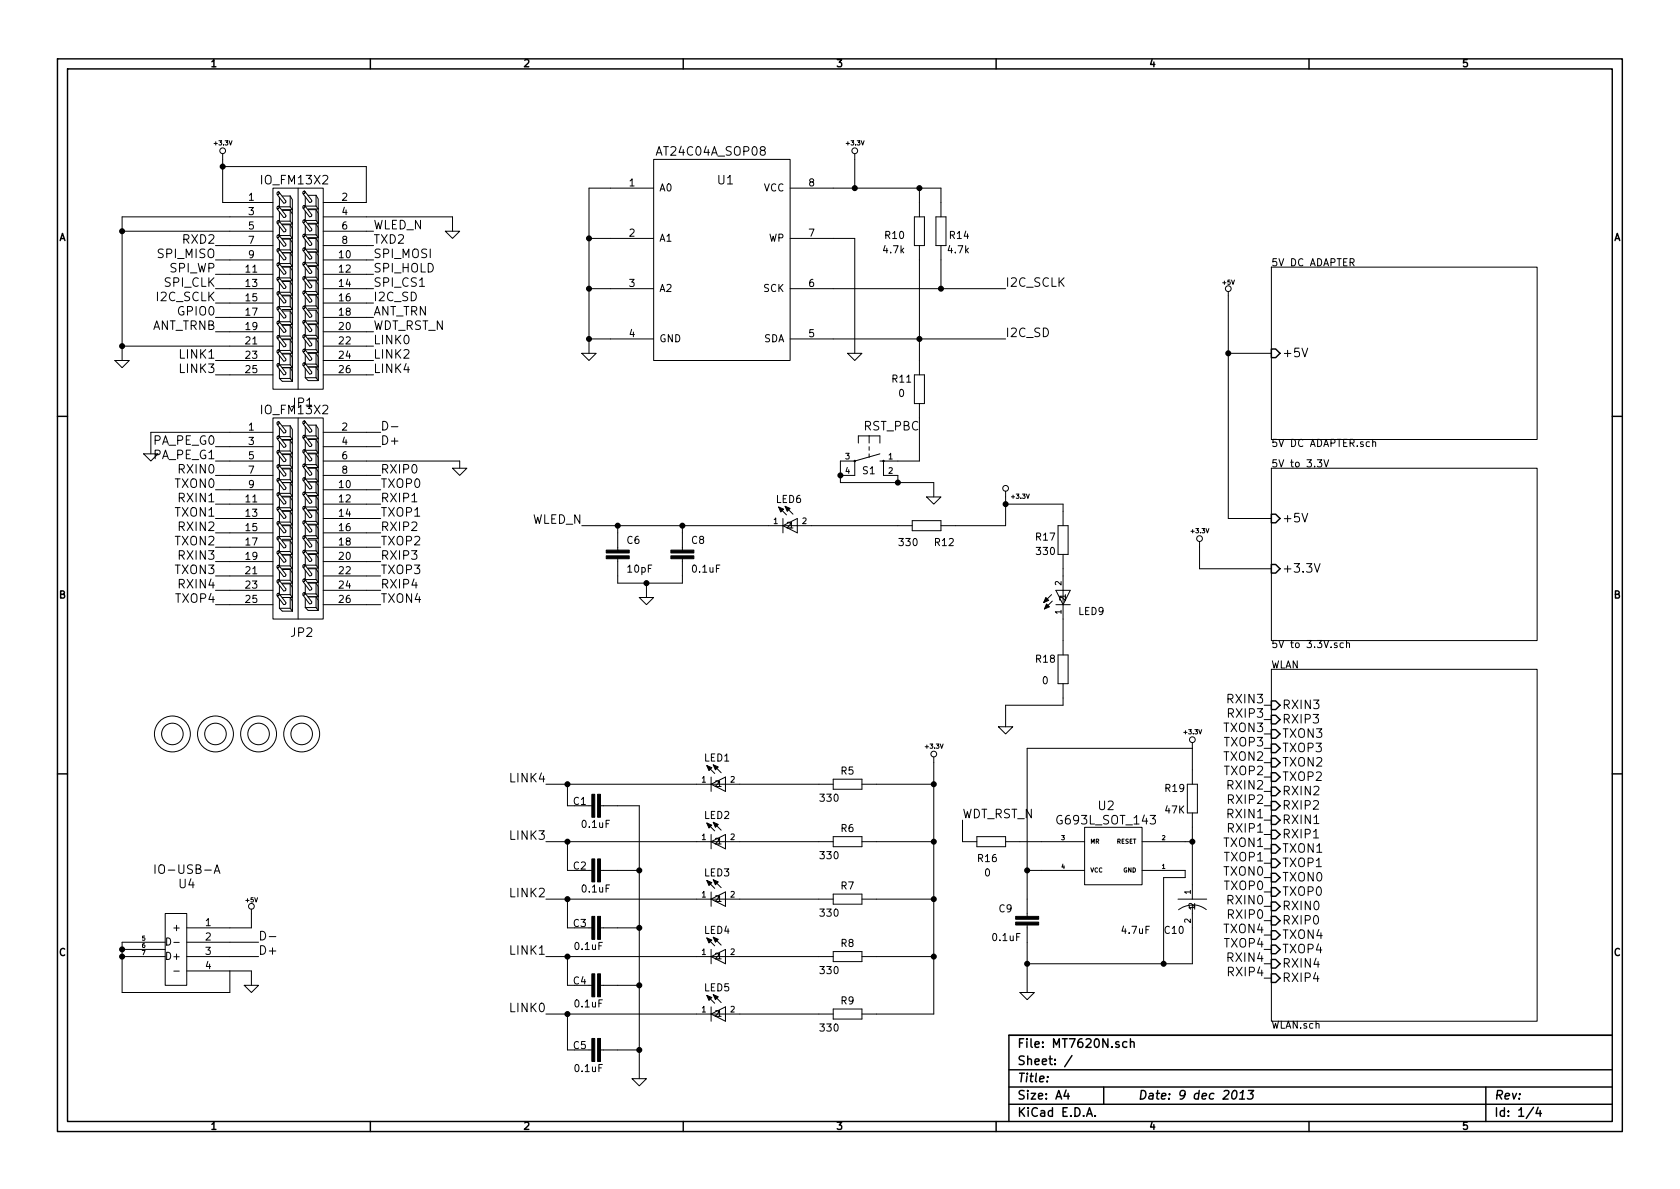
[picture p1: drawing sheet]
EESchema Schematic File Version 2
LIBS:C
LIBS:IC
LIBS:power
LIBS:rcl
LIBS:gl
LIBS:I-O
LIBS:MT7620N-cache
EELAYER 27 0
EELAYER END
$Descr A4 11693 8268
encoding utf-8
Sheet 1 4
Title ""
Date "9 dec 2013"
Rev ""
Comp ""
Comment1 ""
Comment2 ""
Comment3 ""
Comment4 ""
$EndDescr
$Comp
L +3.3V #PWR01
U 1 1
P 1550 1100
F 0 "#PWR01" H 1550 1060 30  0001 C CNN
F 1 "+3.3V" H 1550 1210 30  0000 C CNN
F 2 "" H 1550 1100 60  0000 C CNN
F 3 "" H 1550 1100 60  0000 C CNN
	1    1550 1100
	1    0    0    -1  
$EndComp
$Comp
L GND #PWR02
U 1 1
P 3150 1600
F 0 "#PWR02" H 3150 1600 30  0001 C CNN
F 1 "GND" H 3150 1530 30  0001 C CNN
F 2 "" H 3150 1600 60  0000 C CNN
F 3 "" H 3150 1600 60  0000 C CNN
	1    3150 1600
	1    0    0    -1  
$EndComp
Text Label 2600 1600 0    60   ~ 0
WLED_N
Text Label 2600 1700 0    60   ~ 0
TXD2
Text Label 1500 1800 2    60   ~ 0
SPI_MISO
Text Label 2600 1800 0    60   ~ 0
SPI_MOSI
Text Label 1500 1900 2    60   ~ 0
SPI_WP
Text Label 2600 1900 0    60   ~ 0
SPI_HOLD
Text Label 1500 2000 2    60   ~ 0
SPI_CLK
Text Label 2600 2000 0    60   ~ 0
SPI_CS1
Text Label 1500 2100 2    60   ~ 0
I2C_SCLK
Text Label 2600 2100 0    60   ~ 0
I2C_SD
Text Label 1500 2200 2    60   ~ 0
GPIO0
Text Label 2600 2200 0    60   ~ 0
ANT_TRN
Text Label 1500 2300 2    60   ~ 0
ANT_TRNB
Text Label 2600 2300 0    60   ~ 0
WDT_RST_N
Text Label 2600 2400 0    60   ~ 0
LINK0
Text Label 1500 2500 2    60   ~ 0
LINK1
Text Label 2600 2500 0    60   ~ 0
LINK2
Text Label 1500 2600 2    60   ~ 0
LINK3
Text Label 2600 2600 0    60   ~ 0
LINK4
$Comp
L GND #PWR03
U 1 1
P 3200 3250
F 0 "#PWR03" H 3200 3250 30  0001 C CNN
F 1 "GND" H 3200 3180 30  0001 C CNN
F 2 "" H 3200 3250 60  0000 C CNN
F 3 "" H 3200 3250 60  0000 C CNN
	1    3200 3250
	1    0    0    -1  
$EndComp
Text Label 1500 3100 2    60   ~ 0
PA_PE_G0
Text Label 1500 3200 2    60   ~ 0
PA_PE_G1
$Comp
L GND #PWR04
U 1 1
P 1050 3150
F 0 "#PWR04" H 1050 3150 30  0001 C CNN
F 1 "GND" H 1050 3080 30  0001 C CNN
F 2 "" H 1050 3150 60  0000 C CNN
F 3 "" H 1050 3150 60  0000 C CNN
	1    1050 3150
	1    0    0    -1  
$EndComp
Text Label 1500 3300 2    60   ~ 0
RXIN0
Text Label 2650 3300 0    60   ~ 0
RXIP0
Text Label 1500 3400 2    60   ~ 0
TXON0
Text Label 2650 3400 0    60   ~ 0
TXOP0
Text Label 1500 3500 2    60   ~ 0
RXIN1
Text Label 2650 3500 0    60   ~ 0
RXIP1
Text Label 1500 3600 2    60   ~ 0
TXON1
Text Label 2650 3600 0    60   ~ 0
TXOP1
Text Label 1500 3700 2    60   ~ 0
RXIN2
Text Label 2650 3700 0    60   ~ 0
RXIP2
Text Label 1500 3800 2    60   ~ 0
TXON2
Text Label 2650 3800 0    60   ~ 0
TXOP2
Text Label 1500 3900 2    60   ~ 0
RXIN3
Text Label 2650 3900 0    60   ~ 0
RXIP3
Text Label 1500 4000 2    60   ~ 0
TXON3
Text Label 2650 4000 0    60   ~ 0
TXOP3
Text Label 1500 4100 2    60   ~ 0
RXIN4
Text Label 2650 4100 0    60   ~ 0
RXIP4
Text Label 2650 4200 0    60   ~ 0
TXON4
Text Label 1500 4200 2    60   ~ 0
TXOP4
$Comp
L AT24C04A_SOP08 U1
U 1 1
P 5000 1800
F 0 "U1" H 5050 2350 60  0000 C CNN
F 1 "AT24C04A_SOP08" H 4950 2550 60  0000 C CNN
F 2 "AT24C04A_SOP08" H 5000 1800 60  0001 C CNN
F 3 "" H 5000 1800 60  0000 C CNN
	1    5000 1800
	1    0    0    -1  
$EndComp
$Comp
L GND #PWR05
U 1 1
P 4100 2450
F 0 "#PWR05" H 4100 2450 30  0001 C CNN
F 1 "GND" H 4100 2380 30  0001 C CNN
F 2 "" H 4100 2450 60  0000 C CNN
F 3 "" H 4100 2450 60  0000 C CNN
	1    4100 2450
	1    0    0    -1  
$EndComp
$Comp
L +3.3V #PWR06
U 1 1
P 5950 1100
F 0 "#PWR06" H 5950 1060 30  0001 C CNN
F 1 "+3.3V" H 5950 1210 30  0000 C CNN
F 2 "" H 5950 1100 60  0000 C CNN
F 3 "" H 5950 1100 60  0000 C CNN
	1    5950 1100
	1    0    0    -1  
$EndComp
$Comp
L GND #PWR07
U 1 1
P 5950 2450
F 0 "#PWR07" H 5950 2450 30  0001 C CNN
F 1 "GND" H 5950 2380 30  0001 C CNN
F 2 "" H 5950 2450 60  0000 C CNN
F 3 "" H 5950 2450 60  0000 C CNN
	1    5950 2450
	1    0    0    -1  
$EndComp
$Comp
L C_R_0805 R14
U 1 1
P 6550 1600
F 0 "R14" V 6550 1400 50  0000 L BNN
F 1 "4.7k" V 6450 1400 50  0000 L BNN
F 2 "C_R_0805" H 6550 1750 50  0001 C CNN
F 3 "~" H 6550 1600 60  0000 C CNN
	1    6550 1600
	0    -1   -1   0   
$EndComp
$Comp
L C_R_0805 R10
U 1 1
P 6400 1600
F 0 "R10" V 6400 1700 50  0000 L BNN
F 1 "4.7k" V 6300 1700 50  0000 L BNN
F 2 "C_R_0805" H 6400 1750 50  0001 C CNN
F 3 "~" H 6400 1600 60  0000 C CNN
	1    6400 1600
	0    -1   -1   0   
$EndComp
$Comp
L C_R_0805 R11
U 1 1
P 6400 2700
F 0 "R11" V 6500 2750 50  0000 L BNN
F 1 "0" V 6400 2800 50  0000 L BNN
F 2 "C_R_0805" H 6400 2850 50  0001 C CNN
F 3 "~" H 6400 2700 60  0000 C CNN
	1    6400 2700
	0    -1   -1   0   
$EndComp
Text Label 7000 2000 0    60   ~ 0
I2C_SCLK
Text Label 7000 2350 0    60   ~ 0
I2C_SD
$Comp
L C_SW_OMRON-10-XX S1
U 1 1
P 6050 3200
F 0 "S1" V 6150 3150 50  0000 L BNN
F 1 "C_SW_OMRON-10-XX" H 5615 2925 50  0001 L BNN
F 2 "SW_6*6*6" H 6100 2850 50  0001 C CNN
F 3 "~" H 6050 3200 60  0000 C CNN
	1    6050 3200
	0    1    1    0   
$EndComp
$Comp
L GND #PWR08
U 1 1
P 6500 3450
F 0 "#PWR08" H 6500 3450 30  0001 C CNN
F 1 "GND" H 6500 3380 30  0001 C CNN
F 2 "" H 6500 3450 60  0000 C CNN
F 3 "" H 6500 3450 60  0000 C CNN
	1    6500 3450
	1    0    0    -1  
$EndComp
Text Label 6400 3000 2    60   ~ 0
RST_PBC
$Sheet
S 8850 1850 1850 1200
U 52662DC6
F0 "5V DC ADAPTER" 50
F1 "5V DC ADAPTER.sch" 50
F2 "+5V" I L 8850 2450 60 
$EndSheet
$Sheet
S 8850 3250 1850 1200
U 52662DF7
F0 "5V to 3.3V" 50
F1 "5V to 3.3V.sch" 50
F2 "+5V" I L 8850 3600 60 
F3 "+3.3V" I L 8850 3950 60 
$EndSheet
$Sheet
S 8850 4650 1850 2450
U 52662E51
F0 "WLAN" 50
F1 "WLAN.sch" 50
F2 "RXIN3" I L 8850 4900 60 
F3 "RXIP3" I L 8850 5000 60 
F4 "TXON3" I L 8850 5100 60 
F5 "TXOP3" I L 8850 5200 60 
F6 "TXON2" I L 8850 5300 60 
F7 "TXOP2" I L 8850 5400 60 
F8 "RXIN2" I L 8850 5500 60 
F9 "RXIP2" I L 8850 5600 60 
F10 "RXIN1" I L 8850 5700 60 
F11 "RXIP1" I L 8850 5800 60 
F12 "TXON1" I L 8850 5900 60 
F13 "TXOP1" I L 8850 6000 60 
F14 "TXON0" I L 8850 6100 60 
F15 "TXOP0" I L 8850 6200 60 
F16 "RXIN0" I L 8850 6300 60 
F17 "RXIP0" I L 8850 6400 60 
F18 "TXON4" I L 8850 6500 60 
F19 "TXOP4" I L 8850 6600 60 
F20 "RXIN4" I L 8850 6700 60 
F21 "RXIP4" I L 8850 6800 60 
$EndSheet
$Comp
L +5V #PWR09
U 1 1
P 8550 2050
F 0 "#PWR09" H 8550 2140 20  0001 C CNN
F 1 "+5V" H 8550 2140 30  0000 C CNN
F 2 "~" H 8550 2050 60  0000 C CNN
F 3 "~" H 8550 2050 60  0000 C CNN
	1    8550 2050
	1    0    0    -1  
$EndComp
$Comp
L +3.3V #PWR010
U 1 1
P 8350 3800
F 0 "#PWR010" H 8350 3910 30  0001 C CNN
F 1 "+3.3V" H 8350 3910 30  0000 C CNN
F 2 "~" H 8350 3800 60  0000 C CNN
F 3 "~" H 8350 3800 60  0000 C CNN
	1    8350 3800
	1    0    0    -1  
$EndComp
Text Label 4050 3650 2    60   ~ 0
WLED_N
$Comp
L C_C_0805 C6
U 1 1
P 4300 3800
F 0 "C6" H 4360 3815 50  0000 L BNN
F 1 "10pF" H 4360 3615 50  0000 L BNN
F 2 "C_C_0805" H 4300 3950 50  0001 C CNN
F 3 "~" H 4300 3800 60  0000 C CNN
	1    4300 3800
	1    0    0    -1  
$EndComp
$Comp
L C_C_0805 C8
U 1 1
P 4750 3800
F 0 "C8" H 4810 3815 50  0000 L BNN
F 1 "0.1uF" H 4810 3615 50  0000 L BNN
F 2 "C_C_0805" H 4750 3950 50  0001 C CNN
F 3 "~" H 4750 3800 60  0000 C CNN
	1    4750 3800
	1    0    0    -1  
$EndComp
$Comp
L C_R_0805 R12
U 1 1
P 6450 3650
F 0 "R12" H 6500 3500 50  0000 L BNN
F 1 "330" H 6250 3500 50  0000 L BNN
F 2 "C_R_0805" H 6450 3800 50  0001 C CNN
F 3 "~" H 6450 3650 60  0000 C CNN
	1    6450 3650
	1    0    0    -1  
$EndComp
$Comp
L +3.3V #PWR011
U 1 1
P 7000 3450
F 0 "#PWR011" H 7000 3560 30  0001 C CNN
F 1 "+3.3V" H 7100 3450 30  0000 C CNN
F 2 "~" H 7000 3450 60  0000 C CNN
F 3 "~" H 7000 3450 60  0000 C CNN
	1    7000 3450
	1    0    0    -1  
$EndComp
$Comp
L GND #PWR012
U 1 1
P 4500 4150
F 0 "#PWR012" H 4500 4050 30  0001 C CNN
F 1 "GND" H 4500 4080 30  0001 C CNN
F 2 "~" H 4500 4150 60  0000 C CNN
F 3 "~" H 4500 4150 60  0000 C CNN
	1    4500 4150
	1    0    0    -1  
$EndComp
$Comp
L GND #PWR013
U 1 1
P 7000 5050
F 0 "#PWR013" H 7000 4950 30  0001 C CNN
F 1 "GND" H 7000 4980 30  0001 C CNN
F 2 "~" H 7000 5050 60  0000 C CNN
F 3 "~" H 7000 5050 60  0000 C CNN
	1    7000 5050
	1    0    0    -1  
$EndComp
$Comp
L C_R_0805 R17
U 1 1
P 7400 3750
F 0 "R17" V 7450 3800 50  0000 L BNN
F 1 "330" V 7350 3800 50  0000 L BNN
F 2 "C_R_0805" H 7400 3900 50  0001 C CNN
F 3 "~" H 7400 3750 60  0000 C CNN
	1    7400 3750
	0    -1   -1   0   
$EndComp
$Comp
L C_R_0805 R18
U 1 1
P 7400 4650
F 0 "R18" V 7500 4700 50  0000 L BNN
F 1 "0" V 7350 4750 50  0000 L BNN
F 2 "C_R_0805" H 7400 4800 50  0001 C CNN
F 3 "~" H 7400 4650 60  0000 C CNN
	1    7400 4650
	0    -1   -1   0   
$EndComp
Text Label 3800 5450 2    60   ~ 0
LINK4
Text Label 3800 5850 2    60   ~ 0
LINK3
Text Label 3800 6250 2    60   ~ 0
LINK2
Text Label 3800 6650 2    60   ~ 0
LINK1
Text Label 3800 7050 2    60   ~ 0
LINK0
$Comp
L C_C_0805 C1
U 1 1
P 4100 5600
F 0 "C1" V 4160 5615 50  0000 L BNN
F 1 "0.1uF" V 4000 5450 50  0000 L BNN
F 2 "C_C_0805" H 4100 5750 50  0001 C CNN
F 3 "~" H 4100 5600 60  0000 C CNN
	1    4100 5600
	0    -1   -1   0   
$EndComp
$Comp
L C_C_0805 C2
U 1 1
P 4100 6050
F 0 "C2" V 4160 6065 50  0000 L BNN
F 1 "0.1uF" V 4000 5900 50  0000 L BNN
F 2 "C_C_0805" H 4100 6200 50  0001 C CNN
F 3 "~" H 4100 6050 60  0000 C CNN
	1    4100 6050
	0    -1   -1   0   
$EndComp
$Comp
L C_C_0805 C3
U 1 1
P 4100 6450
F 0 "C3" V 4160 6465 50  0000 L BNN
F 1 "0.1uF" V 4000 6350 50  0000 L BNN
F 2 "C_C_0805" H 4100 6600 50  0001 C CNN
F 3 "~" H 4100 6450 60  0000 C CNN
	1    4100 6450
	0    -1   -1   0   
$EndComp
$Comp
L C_C_0805 C4
U 1 1
P 4100 6850
F 0 "C4" V 4160 6865 50  0000 L BNN
F 1 "0.1uF" V 4000 6750 50  0000 L BNN
F 2 "C_C_0805" H 4100 7000 50  0001 C CNN
F 3 "~" H 4100 6850 60  0000 C CNN
	1    4100 6850
	0    -1   -1   0   
$EndComp
$Comp
L C_C_0805 C5
U 1 1
P 4100 7300
F 0 "C5" V 4160 7315 50  0000 L BNN
F 1 "0.1uF" V 4000 7200 50  0000 L BNN
F 2 "C_C_0805" H 4100 7450 50  0001 C CNN
F 3 "~" H 4100 7300 60  0000 C CNN
	1    4100 7300
	0    -1   -1   0   
$EndComp
$Comp
L C_R_0805 R5
U 1 1
P 5900 5450
F 0 "R5" H 5850 5509 50  0000 L BNN
F 1 "330" H 5700 5320 50  0000 L BNN
F 2 "C_R_0805" H 5900 5600 50  0001 C CNN
F 3 "~" H 5900 5450 60  0000 C CNN
	1    5900 5450
	1    0    0    -1  
$EndComp
$Comp
L C_R_0805 R6
U 1 1
P 5900 5850
F 0 "R6" H 5850 5909 50  0000 L BNN
F 1 "330" H 5700 5720 50  0000 L BNN
F 2 "C_R_0805" H 5900 6000 50  0001 C CNN
F 3 "~" H 5900 5850 60  0000 C CNN
	1    5900 5850
	1    0    0    -1  
$EndComp
$Comp
L C_R_0805 R7
U 1 1
P 5900 6250
F 0 "R7" H 5850 6309 50  0000 L BNN
F 1 "330" H 5700 6120 50  0000 L BNN
F 2 "C_R_0805" H 5900 6400 50  0001 C CNN
F 3 "~" H 5900 6250 60  0000 C CNN
	1    5900 6250
	1    0    0    -1  
$EndComp
$Comp
L C_R_0805 R8
U 1 1
P 5900 6650
F 0 "R8" H 5850 6709 50  0000 L BNN
F 1 "330" H 5700 6520 50  0000 L BNN
F 2 "C_R_0805" H 5900 6800 50  0001 C CNN
F 3 "~" H 5900 6650 60  0000 C CNN
	1    5900 6650
	1    0    0    -1  
$EndComp
$Comp
L C_R_0805 R9
U 1 1
P 5900 7050
F 0 "R9" H 5850 7109 50  0000 L BNN
F 1 "330" H 5700 6920 50  0000 L BNN
F 2 "C_R_0805" H 5900 7200 50  0001 C CNN
F 3 "~" H 5900 7050 60  0000 C CNN
	1    5900 7050
	1    0    0    -1  
$EndComp
$Comp
L +3.3V #PWR014
U 1 1
P 6500 5300
F 0 "#PWR014" H 6500 5410 30  0001 C CNN
F 1 "+3.3V" H 6500 5410 30  0000 C CNN
F 2 "~" H 6500 5300 60  0000 C CNN
F 3 "~" H 6500 5300 60  0000 C CNN
	1    6500 5300
	1    0    0    -1  
$EndComp
$Comp
L GND #PWR015
U 1 1
P 4450 7500
F 0 "#PWR015" H 4450 7400 30  0001 C CNN
F 1 "GND" H 4450 7430 30  0001 C CNN
F 2 "~" H 4450 7500 60  0000 C CNN
F 3 "~" H 4450 7500 60  0000 C CNN
	1    4450 7500
	1    0    0    -1  
$EndComp
Text Label 6700 5700 0    60   ~ 0
WDT_RST_N
$Comp
L C_R_0805 R16
U 1 1
P 6900 5850
F 0 "R16" H 6800 5700 50  0000 L BNN
F 1 "0" H 6850 5600 50  0000 L BNN
F 2 "C_R_0805" H 6900 6000 50  0001 C CNN
F 3 "~" H 6900 5850 60  0000 C CNN
	1    6900 5850
	1    0    0    -1  
$EndComp
$Comp
L G693L_SOT_143 U2
U 1 1
P 7750 5950
F 0 "U2" H 7800 5600 60  0000 C CNN
F 1 "G693L_SOT_143" H 7800 5700 60  0000 C CNN
F 2 "G693L_SOT_143" H 7750 5950 60  0001 C CNN
F 3 "" H 7750 5950 60  0000 C CNN
	1    7750 5950
	-1   0    0    1   
$EndComp
$Comp
L C_C_0805 C9
U 1 1
P 7150 6350
F 0 "C9" H 6950 6350 50  0000 L BNN
F 1 "0.1uF" H 6900 6150 50  0000 L BNN
F 2 "C_C_0805" H 7150 6500 50  0001 C CNN
F 3 "~" H 7150 6350 60  0000 C CNN
	1    7150 6350
	1    0    0    -1  
$EndComp
$Comp
L C_R_0805 R19
U 1 1
P 8300 5550
F 0 "R19" V 8400 5600 50  0000 L BNN
F 1 "47K" V 8250 5600 50  0000 L BNN
F 2 "C_R_0805" H 8300 5700 50  0001 C CNN
F 3 "~" H 8300 5550 60  0000 C CNN
	1    8300 5550
	0    -1   -1   0   
$EndComp
$Comp
L C-USC0805 C10
U 1 1
P 8300 6250
F 0 "C10" H 8100 6000 50  0000 L BNN
F 1 "4.7uF" H 7800 6000 50  0000 L BNN
F 2 "rcl-C0805" H 8300 6400 50  0001 C CNN
F 3 "" H 8300 6250 60  0000 C CNN
	1    8300 6250
	1    0    0    -1  
$EndComp
$Comp
L +3.3V #PWR016
U 1 1
P 8300 5200
F 0 "#PWR016" H 8300 5310 30  0001 C CNN
F 1 "+3.3V" H 8300 5310 30  0000 C CNN
F 2 "~" H 8300 5200 60  0000 C CNN
F 3 "~" H 8300 5200 60  0000 C CNN
	1    8300 5200
	1    0    0    -1  
$EndComp
$Comp
L GND #PWR017
U 1 1
P 7150 6900
F 0 "#PWR017" H 7150 6800 30  0001 C CNN
F 1 "GND" H 7150 6830 30  0001 C CNN
F 2 "~" H 7150 6900 60  0000 C CNN
F 3 "~" H 7150 6900 60  0000 C CNN
	1    7150 6900
	1    0    0    -1  
$EndComp
Text Label 8800 4900 2    60   ~ 0
RXIN3
Text Label 8800 5000 2    60   ~ 0
RXIP3
Text Label 8800 5100 2    60   ~ 0
TXON3
Text Label 8800 5200 2    60   ~ 0
TXOP3
Text Label 8800 5300 2    60   ~ 0
TXON2
Text Label 8800 5400 2    60   ~ 0
TXOP2
Text Label 8800 5500 2    60   ~ 0
RXIN2
Text Label 8800 5600 2    60   ~ 0
RXIP2
Text Label 8800 5700 2    60   ~ 0
RXIN1
Text Label 8800 5800 2    60   ~ 0
RXIP1
Text Label 8800 5900 2    60   ~ 0
TXON1
Text Label 8800 6000 2    60   ~ 0
TXOP1
Text Label 8800 6100 2    60   ~ 0
TXON0
Text Label 8800 6200 2    60   ~ 0
TXOP0
Text Label 8800 6300 2    60   ~ 0
RXIN0
Text Label 8800 6400 2    60   ~ 0
RXIP0
Text Label 8800 6500 2    60   ~ 0
TXON4
Text Label 8800 6600 2    60   ~ 0
TXOP4
Text Label 8800 6700 2    60   ~ 0
RXIN4
Text Label 8800 6800 2    60   ~ 0
RXIP4
$Comp
L C_LED_LED3MM LED1
U 1 1
P 5050 5450
F 0 "LED1" V 4900 5300 50  0000 L BNN
F 1 "C_LED_LED3MM" V 5240 5270 50  0001 L BNN
F 2 "C_LED_LED3MM" V 5300 5450 50  0001 C CNN
F 3 "~" H 5050 5450 60  0000 C CNN
	1    5050 5450
	0    1    1    0   
$EndComp
$Comp
L C_LED_LED3MM LED2
U 1 1
P 5050 5850
F 0 "LED2" V 4900 5700 50  0000 L BNN
F 1 "C_LED_LED3MM" V 5240 5670 50  0001 L BNN
F 2 "C_LED_LED3MM" V 5300 5850 50  0001 C CNN
F 3 "~" H 5050 5850 60  0000 C CNN
	1    5050 5850
	0    1    1    0   
$EndComp
$Comp
L C_LED_LED3MM LED3
U 1 1
P 5050 6250
F 0 "LED3" V 4900 6100 50  0000 L BNN
F 1 "C_LED_LED3MM" V 5240 6070 50  0001 L BNN
F 2 "C_LED_LED3MM" V 5300 6250 50  0001 C CNN
F 3 "~" H 5050 6250 60  0000 C CNN
	1    5050 6250
	0    1    1    0   
$EndComp
$Comp
L C_LED_LED3MM LED4
U 1 1
P 5050 6650
F 0 "LED4" V 4900 6500 50  0000 L BNN
F 1 "C_LED_LED3MM" V 5240 6470 50  0001 L BNN
F 2 "C_LED_LED3MM" V 5300 6650 50  0001 C CNN
F 3 "~" H 5050 6650 60  0000 C CNN
	1    5050 6650
	0    1    1    0   
$EndComp
$Comp
L C_LED_LED3MM LED5
U 1 1
P 5050 7050
F 0 "LED5" V 4900 6900 50  0000 L BNN
F 1 "C_LED_LED3MM" V 5240 6870 50  0001 L BNN
F 2 "C_LED_LED3MM" V 5300 7050 50  0001 C CNN
F 3 "~" H 5050 7050 60  0000 C CNN
	1    5050 7050
	0    1    1    0   
$EndComp
$Comp
L C_LED_LED3MM LED6
U 1 1
P 5550 3650
F 0 "LED6" V 5400 3500 50  0000 L BNN
F 1 "C_LED_LED3MM" V 5740 3470 50  0001 L BNN
F 2 "C_LED_LED3MM" V 5800 3650 50  0001 C CNN
F 3 "~" H 5550 3650 60  0000 C CNN
	1    5550 3650
	0    1    1    0   
$EndComp
$Comp
L C_LED_LED3MM LED9
U 1 1
P 7400 4100
F 0 "LED9" H 7505 3920 50  0000 L BNN
F 1 "C_LED_LED3MM" V 7590 3920 50  0001 L BNN
F 2 "C_LED_LED3MM" V 7650 4100 50  0001 C CNN
F 3 "~" H 7400 4100 60  0000 C CNN
	1    7400 4100
	1    0    0    -1  
$EndComp
$Comp
L IO_HOLE-3.2 P1
U 1 1
P 1200 5100
F 0 "P1" H 1200 5300 60  0001 C CNN
F 1 "IO_HOLE-3.2" H 1200 5100 60  0001 C CNN
F 2 "IO_HOLE-3.2" H 1200 4900 60  0001 C CNN
F 3 "~" H 1200 5100 60  0000 C CNN
	1    1200 5100
	1    0    0    -1  
$EndComp
$Comp
L IO_HOLE-3.2 P2
U 1 1
P 1500 5100
F 0 "P2" H 1500 5300 60  0001 C CNN
F 1 "IO_HOLE-3.2" H 1500 5100 60  0001 C CNN
F 2 "IO_HOLE-3.2" H 1500 4900 60  0001 C CNN
F 3 "~" H 1500 5100 60  0000 C CNN
	1    1500 5100
	1    0    0    -1  
$EndComp
$Comp
L IO_HOLE-3.2 P3
U 1 1
P 1800 5100
F 0 "P3" H 1800 5300 60  0001 C CNN
F 1 "IO_HOLE-3.2" H 1800 5100 60  0001 C CNN
F 2 "IO_HOLE-3.2" H 1800 4900 60  0001 C CNN
F 3 "~" H 1800 5100 60  0000 C CNN
	1    1800 5100
	1    0    0    -1  
$EndComp
$Comp
L IO_HOLE-3.2 P4
U 1 1
P 2100 5100
F 0 "P4" H 2100 5300 60  0001 C CNN
F 1 "IO_HOLE-3.2" H 2100 5100 60  0001 C CNN
F 2 "IO_HOLE-3.2" H 2100 4900 60  0001 C CNN
F 3 "~" H 2100 5100 60  0000 C CNN
	1    2100 5100
	1    0    0    -1  
$EndComp
$Comp
L IO_M13X2 JP1
U 1 1
P 2000 1500
F 0 "JP1" H 2100 200 60  0000 C CNN
F 1 "IO_FM13X2" H 2050 1750 60  0000 C CNN
F 2 "IO_FM13X2" H 2090 105 60  0001 C CNN
F 3 "~" H 2000 1500 60  0000 C CNN
	1    2000 1500
	1    0    0    -1  
$EndComp
Text Label 1500 1700 2    60   ~ 0
RXD2
$Comp
L IO_M13X2 JP2
U 1 1
P 2000 3100
F 0 "JP2" H 2100 1800 60  0000 C CNN
F 1 "IO_FM13X2" H 2050 3350 60  0000 C CNN
F 2 "IO_FM13X2" H 2090 1705 60  0001 C CNN
F 3 "~" H 2000 3100 60  0000 C CNN
	1    2000 3100
	1    0    0    -1  
$EndComp
Text Label 2650 3000 0    60   ~ 0
D-
Text Label 2650 3100 0    60   ~ 0
D+
$Comp
L IO-USB-A U4
U 1 1
P 1300 6600
F 0 "U4" H 1300 7050 60  0000 C CNN
F 1 "IO-USB-A" H 1300 7150 60  0000 C CNN
F 2 "IO-USB-A" H 1300 6600 60  0001 C CNN
F 3 "" H 1300 6600 60  0000 C CNN
	1    1300 6600
	1    0    0    -1  
$EndComp
$Comp
L +5V #PWR018
U 1 1
P 1750 6350
F 0 "#PWR018" H 1750 6440 20  0001 C CNN
F 1 "+5V" H 1750 6440 30  0000 C CNN
F 2 "~" H 1750 6350 60  0000 C CNN
F 3 "~" H 1750 6350 60  0000 C CNN
	1    1750 6350
	1    0    0    -1  
$EndComp
$Comp
L GND #PWR019
U 1 1
P 1750 6850
F 0 "#PWR019" H 1750 6750 30  0001 C CNN
F 1 "GND" H 1750 6780 30  0001 C CNN
F 2 "~" H 1750 6850 60  0000 C CNN
F 3 "~" H 1750 6850 60  0000 C CNN
	1    1750 6850
	1    0    0    -1  
$EndComp
Text Label 1800 6550 0    60   ~ 0
D-
Text Label 1800 6650 0    60   ~ 0
D+
Wire Wire Line
	1550 1100 1550 1400
Wire Wire Line
	1550 1400 1600 1400
Wire Wire Line
	1550 1150 2550 1150
Connection ~ 1550 1150
Wire Wire Line
	1600 2500 1500 2500
Wire Wire Line
	850  2400 1600 2400
Wire Wire Line
	1600 2300 1500 2300
Wire Wire Line
	1600 2200 1500 2200
Wire Wire Line
	1600 2100 1500 2100
Wire Wire Line
	1600 2000 1500 2000
Wire Wire Line
	1600 1900 1500 1900
Wire Wire Line
	1600 1800 1500 1800
Wire Wire Line
	1600 1700 1500 1700
Wire Wire Line
	850  1600 1600 1600
Wire Wire Line
	850  1500 1600 1500
Wire Wire Line
	3150 1500 3150 1600
Wire Wire Line
	1050 3000 1600 3000
Wire Wire Line
	2550 3100 2650 3100
Wire Wire Line
	2550 3200 3200 3200
Wire Wire Line
	2550 3300 2650 3300
Wire Wire Line
	2550 3400 2650 3400
Wire Wire Line
	2550 3500 2650 3500
Wire Wire Line
	2550 3600 2650 3600
Wire Wire Line
	2550 3700 2650 3700
Wire Wire Line
	2550 3800 2650 3800
Wire Wire Line
	2550 3900 2650 3900
Wire Wire Line
	2550 4000 2650 4000
Wire Wire Line
	2550 4100 2650 4100
Wire Wire Line
	1500 3200 1600 3200
Wire Wire Line
	1500 3300 1600 3300
Wire Wire Line
	1500 3400 1600 3400
Wire Wire Line
	1500 3500 1600 3500
Wire Wire Line
	1500 3600 1600 3600
Wire Wire Line
	1500 3700 1600 3700
Wire Wire Line
	1500 3800 1600 3800
Wire Wire Line
	1500 3900 1600 3900
Wire Wire Line
	1500 4000 1600 4000
Wire Wire Line
	1500 4100 1600 4100
Wire Wire Line
	1050 3000 1050 3150
Wire Wire Line
	4250 1300 4100 1300
Wire Wire Line
	4100 1300 4100 2450
Wire Wire Line
	4250 1650 4100 1650
Connection ~ 4100 1650
Wire Wire Line
	4250 2000 4100 2000
Connection ~ 4100 2000
Wire Wire Line
	4250 2350 4100 2350
Connection ~ 4100 2350
Wire Wire Line
	5800 1300 6550 1300
Wire Wire Line
	5950 1300 5950 1100
Wire Wire Line
	5800 1650 5950 1650
Wire Wire Line
	5950 1650 5950 2450
Wire Wire Line
	5800 2000 7000 2000
Wire Wire Line
	5800 2350 7000 2350
Wire Wire Line
	6550 1300 6550 1400
Connection ~ 5950 1300
Connection ~ 6550 2000
Wire Wire Line
	6400 1300 6400 1400
Connection ~ 6400 1300
Wire Wire Line
	6400 1800 6400 2500
Connection ~ 6400 2350
Wire Wire Line
	6250 3200 6400 3200
Wire Wire Line
	5850 3200 5850 3350
Connection ~ 5850 3300
Wire Wire Line
	8850 2450 8550 2450
Wire Wire Line
	8550 2050 8550 3600
Wire Wire Line
	8850 3950 8350 3950
Wire Wire Line
	8350 3950 8350 3800
Wire Wire Line
	8550 3600 8850 3600
Connection ~ 8550 2450
Wire Wire Line
	4050 3650 5350 3650
Wire Wire Line
	5650 3650 6250 3650
Wire Wire Line
	7000 3650 6650 3650
Wire Wire Line
	4300 3700 4300 3650
Connection ~ 4300 3650
Wire Wire Line
	4750 3700 4750 3650
Connection ~ 4750 3650
Wire Wire Line
	4300 4000 4300 4050
Wire Wire Line
	4300 4050 4750 4050
Wire Wire Line
	4750 4050 4750 4000
Wire Wire Line
	4500 4050 4500 4150
Connection ~ 4500 4050
Wire Wire Line
	7000 4900 7000 5050
Wire Wire Line
	7400 3550 7400 3500
Wire Wire Line
	7400 3950 7400 4000
Wire Wire Line
	7400 4300 7400 4450
Wire Wire Line
	7400 4900 7400 4850
Wire Wire Line
	3800 5450 4850 5450
Wire Wire Line
	5150 5450 5700 5450
Wire Wire Line
	6100 5450 6500 5450
Wire Wire Line
	6500 5300 6500 7050
Wire Wire Line
	6500 5850 6100 5850
Connection ~ 6500 5450
Wire Wire Line
	6500 6250 6100 6250
Connection ~ 6500 5850
Wire Wire Line
	6500 6650 6100 6650
Connection ~ 6500 6250
Wire Wire Line
	6500 7050 6100 7050
Connection ~ 6500 6650
Wire Wire Line
	5150 5850 5700 5850
Wire Wire Line
	5150 6250 5700 6250
Wire Wire Line
	5150 6650 5700 6650
Wire Wire Line
	5150 7050 5700 7050
Wire Wire Line
	3800 5850 4850 5850
Wire Wire Line
	4850 6250 3800 6250
Wire Wire Line
	3800 6650 4850 6650
Wire Wire Line
	4850 7050 3800 7050
Wire Wire Line
	4000 5600 3950 5600
Wire Wire Line
	3950 5600 3950 5450
Connection ~ 3950 5450
Wire Wire Line
	4000 6050 3950 6050
Wire Wire Line
	3950 6050 3950 5850
Connection ~ 3950 5850
Wire Wire Line
	4000 6450 3950 6450
Wire Wire Line
	3950 6450 3950 6250
Connection ~ 3950 6250
Wire Wire Line
	4000 6850 3950 6850
Wire Wire Line
	3950 6850 3950 6650
Connection ~ 3950 6650
Wire Wire Line
	4000 7300 3950 7300
Wire Wire Line
	3950 7300 3950 7050
Connection ~ 3950 7050
Wire Wire Line
	4300 7300 4450 7300
Wire Wire Line
	4450 5600 4450 7500
Wire Wire Line
	4450 5600 4300 5600
Connection ~ 4450 7300
Wire Wire Line
	4300 6050 4450 6050
Connection ~ 4450 6050
Wire Wire Line
	4300 6450 4450 6450
Connection ~ 4450 6450
Wire Wire Line
	4300 6850 4450 6850
Connection ~ 4450 6850
Wire Wire Line
	6700 5700 6700 5850
Wire Wire Line
	7100 5850 7250 5850
Wire Wire Line
	7250 6050 7150 6050
Wire Wire Line
	7150 5200 7150 6250
Wire Wire Line
	7150 6550 7150 6900
Wire Wire Line
	7150 5200 8300 5200
Connection ~ 7150 6050
Wire Wire Line
	8300 5200 8300 5350
Wire Wire Line
	8300 5750 8300 6150
Wire Wire Line
	8300 6450 8300 6700
Wire Wire Line
	8300 6700 7150 6700
Connection ~ 7150 6700
Wire Wire Line
	8250 5850 8300 5850
Connection ~ 8300 5850
Wire Wire Line
	8250 6050 8250 6100
Wire Wire Line
	8250 6100 8100 6100
Wire Wire Line
	8100 6100 8100 6700
Connection ~ 8100 6700
Wire Wire Line
	8800 4900 8850 4900
Wire Wire Line
	8800 5000 8850 5000
Wire Wire Line
	8800 5100 8850 5100
Wire Wire Line
	8800 5200 8850 5200
Wire Wire Line
	8800 5300 8850 5300
Wire Wire Line
	8800 5400 8850 5400
Wire Wire Line
	8800 5500 8850 5500
Wire Wire Line
	8800 5600 8850 5600
Wire Wire Line
	8800 5700 8850 5700
Wire Wire Line
	8800 5800 8850 5800
Wire Wire Line
	8800 5900 8850 5900
Wire Wire Line
	8800 6000 8850 6000
Wire Wire Line
	8800 6100 8850 6100
Wire Wire Line
	8800 6200 8850 6200
Wire Wire Line
	8800 6300 8850 6300
Wire Wire Line
	8800 6400 8850 6400
Wire Wire Line
	8800 6500 8850 6500
Wire Wire Line
	8800 6600 8850 6600
Wire Wire Line
	8800 6700 8850 6700
Wire Wire Line
	8800 6800 8850 6800
Wire Wire Line
	6400 3200 6400 2900
Wire Wire Line
	6250 3300 6250 3350
Connection ~ 6250 3350
Wire Wire Line
	5850 3350 6500 3350
Wire Wire Line
	6500 3350 6500 3450
Wire Wire Line
	7000 3450 7000 3650
Wire Wire Line
	7400 3500 7000 3500
Connection ~ 7000 3500
Wire Wire Line
	7400 4900 7000 4900
Wire Wire Line
	2550 1150 2550 1400
Wire Wire Line
	2550 1500 3150 1500
Wire Wire Line
	2550 1600 2600 1600
Wire Wire Line
	2600 1700 2550 1700
Wire Wire Line
	2600 1800 2550 1800
Wire Wire Line
	2600 1900 2550 1900
Wire Wire Line
	2600 2000 2550 2000
Wire Wire Line
	2600 2100 2550 2100
Wire Wire Line
	2600 2200 2550 2200
Wire Wire Line
	2550 2400 2600 2400
Wire Wire Line
	2550 2500 2600 2500
Wire Wire Line
	1600 4200 1500 4200
Wire Wire Line
	2550 4200 2650 4200
Wire Wire Line
	6550 1800 6550 2000
Wire Wire Line
	1600 6450 1750 6450
Wire Wire Line
	1750 6450 1750 6350
Wire Wire Line
	1600 6750 1750 6750
Wire Wire Line
	1750 6750 1750 6850
Wire Wire Line
	1600 6550 1800 6550
Wire Wire Line
	1600 6650 1800 6650
Wire Wire Line
	850  6550 850  6900
Connection ~ 850  6600
Wire Wire Line
	850  6900 1600 6900
Wire Wire Line
	1600 6900 1600 6750
Connection ~ 850  6650
Wire Wire Line
	3200 3200 3200 3250
Wire Wire Line
	1600 3100 1500 3100
Wire Wire Line
	2550 3000 2650 3000
$Comp
L GND #PWR020
U 1 1
P 850 2500
F 0 "#PWR020" H 850 2400 30  0001 C CNN
F 1 "GND" H 850 2430 30  0001 C CNN
F 2 "~" H 850 2500 60  0000 C CNN
F 3 "~" H 850 2500 60  0000 C CNN
	1    850  2500
	1    0    0    -1  
$EndComp
Wire Wire Line
	850  1500 850  2500
Connection ~ 850  1600
Wire Wire Line
	2600 2300 2550 2300
Wire Wire Line
	2600 2600 2550 2600
Wire Wire Line
	1600 2600 1500 2600
Connection ~ 850  2400
$EndSCHEMATC
